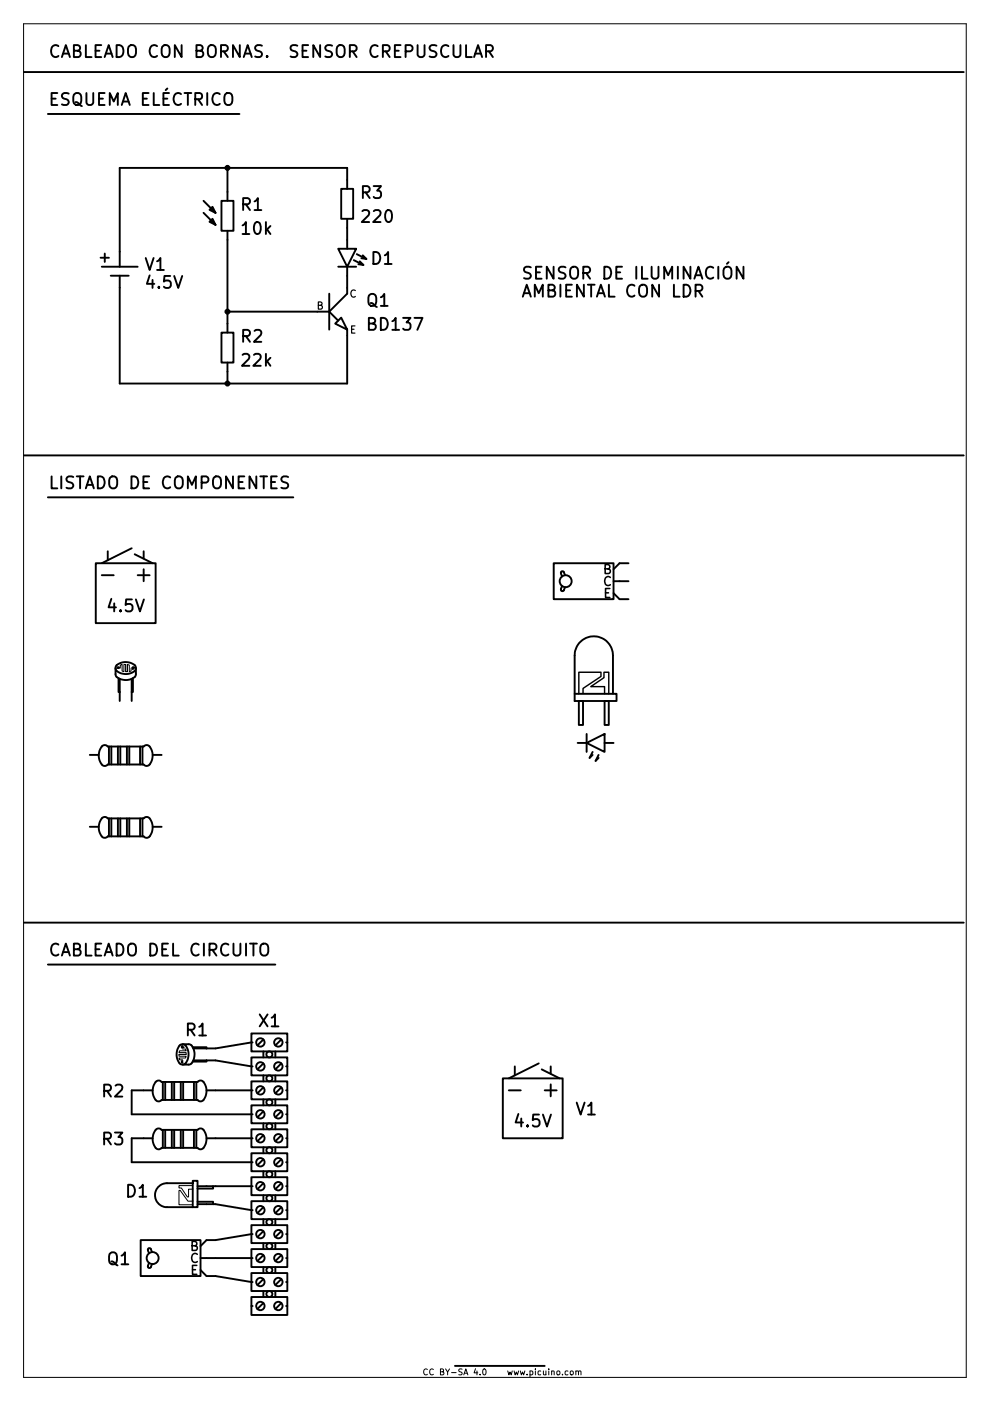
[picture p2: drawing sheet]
<svg xmlns="http://www.w3.org/2000/svg" width="210mm" height="297mm" viewBox="0 0 210 297" stroke-linecap="round" stroke-linejoin="round" font-family="sans-serif">
<path d="M5 5h200v287h-200zM25.5 141.6v-.6l.4-.1v1.4l.4 .1v-1.5h.4v1.5M26.7 140.9v1.5h.4v-1.5l.3 .1v1.4l.4-.1v-.7M38.7 222.4h.7l.1 .4h-1.4l-.1 .4h1.5v.4h-1.5M39.5 223.6h-1.5v.3h1.5l-.1 .4h-1.4l.1 .4h.6M40.9 254.7h-1l-1.7-2.3h-.2v3h2.9M40.9 251.4h-2.9v.5h.5l1.3 1.9h.2v-1.7h.9M90.7 290.4a.58 .58 0 0 0-.8 .5 .58 .58 0 0 0 .7 .6l.1-.1M102.5 290.4l.2-.2a.69 .69 0 0 1 .4 .7 .69 .69 0 0 1-.4 .6l-.3-.5zM122.2 290.8l.5-.1v.8M122.7 290.8l.2-.1h.3l.1 .8" fill="none" stroke="#000" stroke-width=".21"/>
<g fill="none" stroke="#000" stroke-width=".41">
<path d="M5.1 15.3h199.4M100.6 12.1l.8-2.5 .9 2.5M100.8 11.4h1.2M103.1 10.9h1a.68 .68 0 0 0 .5-.7 .68 .68 0 0 0-.5-.6h-1v2.5M103.7 10.9l.9 1.2M10.2 24.2h40.6M48.3 35.6v7M21.3 54.6h1.8M21.6 56.6h7.6M22.2 53.8v1.7M23.5 58.5h3.8M25.4 58.5v22.8h48.3v-10.1"/>
<path d="M43.2 45.1l2.5 2.6M43.2 42.6l2.5 2.5M44.4 47l.7-.6 .6 1.3zM44.4 44.5l.7-.6 .6 1.2zM47 42.6h2.5v6.3h-2.5zM48.3 48.9v21.6M71.8 52.7h3.8l-1.9 3.9zM71.8 56.6h3.8M72.4 40h2.5v6.4h-2.5zM73.7 40v-4.4h-48.3v21M73.7 46.4v6.3M73.7 56.6v4.4"/>
<path d="M75.1 55.2l2 1M75.7 53.9l2 1M76 56l1.1 .2M76.3 55.4l.8 .8M76.7 54.7l1 .2M77 54.1l.7 .8M157.7 56.6v2.5l-1.4-2.5v2.5M47 70.5h2.5v6.4h-2.5zM48.3 76.9v4.4M48.3 66.1h21.5M69.8 66.1l2 1.9M69.8 62.3v7.6"/>
<path d="M71.1 68.6l1.3-1.3 1.3 2.6zM73.7 62.3l-3.9 3.8M147.6 61.7h.9a.68 .68 0 0 0 .5-.7 .68 .68 0 0 0-.5-.6h-.9v2.5M148.2 61.7l.8 1.2M5.1 96.6h199.4M10.2 105.4h52M20.3 119.4h12.7v12.7h-12.7zM22.9 116.9v1.9M27.9 116.2l-6.3 3.2M28.6 117.5l3.8 1.9M30.5 116.9v1.5M61.1 101.1l-.9-.1a.61 .61 0 0 0-.5 .6 .61 .61 0 0 0 .5 .6 .92 .92 0 0 1 .9 .6 .63 .63 0 0 1-.4 .7l-1-.1"/>
<path d="M117.5 119.4h12.7v7.6h-12.7zM133.3 119.4h-1.9l-1.2 1.3M21.6 122h2.5M29.2 122h2.5M30.5 120.7v2.5M119.3 124.2l-.3 .8 .2 .3 .4-.1 .3-.7M119.9 122l-.3-.8-.4-.1-.2 .4 .3 .7M130.2 125.8l1.2 1.2h1.9M130.2 123.2h3.1M21.6 158.3a.81 .81 0 0 1 1.3 0h7.6a.81 .81 0 0 1 1.2 0 2.73 2.73 0 0 1-.5 4.1l-.4-.1-.3-.2h-7.6a.81 .81 0 0 1-1.3 0 3.2 3.2 0 0 1 0-3.8zM23.1 158.3v3.8M23.6 158.3v3.8"/>
<path d="M24.5 141.6v1.5a2.77 2.77 0 0 0 4.1 .4l.2-.4v-1.5M24.8 141a2.91 2.91 0 0 1 4 .3v.6a2.78 2.78 0 0 1-4.1 .2 .91 .91 0 0 1 .1-1.1zM24.9 141.6l.1-.1 .3 .1M25 158.3v3.8M25.1 143.8v2.9h.3M25.4 143.9v4.7M25.5 158.3v3.8M26.9 158.3v3.8M27.4 158.3v3.8M27.9 143.9v4.7M28.1 141.6l.1-.1 .2 .1M28.2 143.8v2.9h-.3"/>
<path d="M28.2 141.8v.1M29.7 158.3v3.8M30.2 158.3v3.8M121.9 147.1h8.9v1.5h-8.9v-9.6a4.1 4.1 0 0 1 4.1-4.1 4.1 4.1 0 0 1 4 4.1v8.1M122.6 157.5h1.9M122.8 148.6h.9v5.1h-.9zM124.5 157.5l3.8-1.9v3.8zM124.5 155.6v3.8M125.7 159.4l-.6 1.3 .6-.6M128.3 148.6h.9v5.1h-.9zM128.3 157.5h1.9M19 160.1h2"/>
<path d="M19 175.3h2M21.6 173.5a.81 .81 0 0 1 1.3 0h7.6a.81 .81 0 0 1 1.2 0 2.73 2.73 0 0 1-.5 4.1h-.4l-.3-.3h-7.6a.81 .81 0 0 1-1.3 0 3.2 3.2 0 0 1 0-3.8zM23.1 173.5v3.8M23.6 173.5v3.8M25 173.5v3.8M25.5 173.5v3.8M26.9 173.5v3.8M27.4 173.5v3.8M29.7 173.5v3.8M30.2 173.5v3.8M32.4 160.1h1.9M32.4 175.3h1.9"/>
<path d="M127 160.1l-.6 1.2 .6-.6M5.1 195.6h199.4M10.2 204.5h48.2M53.3 219.1h7.7v3.8h-7.7zM55.3 200.4a.86 .86 0 0 1 1-.3 .86 .86 0 0 1 .6 .8v.8a.85 .85 0 0 1-.4 .8 .85 .85 0 0 1-.9 0 1.99 1.99 0 0 1-.3-2.1zM32.4 231.2h-4.5v5.1h25.7M33 229.4a.81 .81 0 0 1 1.3 0h7.6a.81 .81 0 0 1 1.3 0 2.73 2.73 0 0 1-.5 4.1h-.5l-.3-.3h-7.6a.81 .81 0 0 1-1.3 0 3.2 3.2 0 0 1 0-3.8zM33 239.6a.81 .81 0 0 1 1.3 0h7.6a.81 .81 0 0 1 1.3 0 2.73 2.73 0 0 1-.5 4.1l-.5-.1-.3-.2h-7.6a.81 .81 0 0 1-1.3 0 3.2 3.2 0 0 1 0-3.8zM34.5 229.4v3.8M34.5 239.6v3.8M35.1 229.4v3.8M35.1 239.6v3.8"/>
<path d="M36.4 229.4v3.8M36.4 239.6v3.8M37 229.4v3.8M37 239.6v3.8M38.1 221.7a.92 .92 0 0 1 1.3 0 2.91 2.91 0 0 1-.4 4h-.5a2.76 2.76 0 0 1-.4-4zM38.4 229.4v3.8M38.4 239.6v3.8M38.7 225l-.1 .1 .1 .2M38.7 221.4h1.6a2.76 2.76 0 0 1 0 4.3h-1.6M38.7 221.8l-.1 .1 .1 .2M38.9 229.4v3.8M38.9 239.6v3.8"/>
<path d="M38.9 222h.1M40.9 222h2.9v.3M41 224.8h4.7l7.9 1.3M41.1 229.4v3.8M41.1 239.6v3.8M41.7 229.4v3.8M41.7 239.6v3.8M43.8 224.8v.3h-2.9M43.8 231.2h9.8M53.3 239.4h7.7v3.8h-7.7zM53.3 234.4h7.7v3.8h-7.7zM53.3 229.3h7.7v3.8h-7.7z"/>
<path d="M53.3 224.2h7.7v3.8h-7.7zM53.6 221l-7.9 1.3h-4.7M55.9 235.6l-1.3 1.3M55.9 230.5l-1.3 1.3M55.9 225.5l-1.3 1.2M55.9 220.4l-1.3 1.3M55.9 222.9v1.3M55.9 228v1.3M55.9 233.1v1.3M55.9 238.2v1.2M58.4 222.9v1.3M58.4 228v1.3"/>
<path d="M58.4 233.1v1.3M58.4 238.2v1.2M59.7 235.6l-1.3 1.3M59.7 230.5l-1.3 1.3M59.7 225.5l-1.3 1.2M59.7 220.4l-1.3 1.3M60.7 236.3h.3M60.7 231.2h.3M60.7 226.1h.3M60.7 221h.3M106.7 228.6h12.7v12.7h-12.7zM107.9 231.2h2.6"/>
<path d="M109.2 226.1v1.9M114.3 225.5l-6.4 3.1M114.9 226.7l3.8 1.9M115.6 231.2h2.5M116.8 226.1v1.5M116.8 229.9v2.5M32.4 241.3h-4.5v5.1h25.7M40.9 250.9h-5.5a2.54 2.54 0 0 0-2.5 2.5 2.54 2.54 0 0 0 2.5 2.5h5.5M40.9 250.4h1v5.5h-1zM41.9 254.8h3.3v.5M41.9 255.3h3.8l7.9 1.3M41.9 251.5h11.7"/>
<path d="M43.8 241.3h9.8M45.2 251.5v.5h-3.3M53.3 259.8h7.7v3.8h-7.7zM53.3 254.7h7.7v3.8h-7.7zM53.3 249.6h7.7v3.8h-7.7zM53.3 244.5h7.7v3.8h-7.7zM55.9 255.9l-1.3 1.3M55.9 250.9l-1.3 1.2M55.9 245.8l-1.3 1.3M55.9 240.7l-1.3 1.3M55.9 243.2v1.3M55.9 248.3v1.3"/>
<path d="M55.9 253.4v1.3M55.9 258.5v1.3M58.4 243.2v1.3M58.4 248.3v1.3M58.4 253.4v1.3M58.4 258.5v1.3M59.7 255.9l-1.3 1.3M59.7 250.9l-1.3 1.2M59.7 245.8l-1.3 1.3M59.7 240.7l-1.3 1.3M60.7 256.6h.3M60.7 251.5h.3"/>
<path d="M60.7 246.4h.3M60.7 241.3h.3M29.8 262.9h12.7v7.6h-12.7zM31.4 265.1l.2 .6M31.4 265.1l.1-.4h.4l.4 .8M31.6 267.8l-.2 .6M32.3 268l-.3 .7-.2 .1h-.3l-.1-.4M42.5 269.3l1.3 1.2h1.9l7.9 1.3M42.5 266.7h11.1M53.3 275h7.7v3.8h-7.7zM53.3 269.9h7.7v3.8h-7.7zM53.3 264.8h7.7v3.8h-7.7z"/>
<path d="M53.3 276.9h.3M53.6 261.7l-7.9 1.2h-1.9l-1.3 1.3M55.9 276.3l-1.3 1.2M55.9 271.2l-1.3 1.3M55.9 266.1l-1.3 1.3M55.9 261l-1.3 1.3M55.9 263.6v1.2M55.9 268.6v1.3M55.9 273.7v1.3M58.4 263.6v1.2M58.4 268.6v1.3M58.4 273.7v1.3"/>
<path d="M59.7 276.3l-1.3 1.2M59.7 271.2l-1.3 1.3M59.7 266.1l-1.3 1.3M59.7 261l-1.3 1.3M60.7 276.9h.3M60.7 271.8h.3M60.7 266.7h.3M60.7 261.7h.3M96.5 289.6h19.1"/>
<circle cx="120" cy="123.2" r="1.27"/>
<circle cx="55.2" cy="226.1" r=".89"/>
<circle cx="55.2" cy="231.2" r=".89"/>
<circle cx="55.2" cy="221" r=".89"/>
<circle cx="55.2" cy="236.3" r=".89"/>
<circle cx="57.1" cy="233.7" r=".63"/>
<circle cx="57.1" cy="238.8" r=".63"/>
<circle cx="57.1" cy="223.6" r=".63"/>
<circle cx="57.1" cy="228.6" r=".63"/>
<circle cx="59.1" cy="236.3" r=".89"/>
<circle cx="59.1" cy="221" r=".89"/>
<circle cx="59.1" cy="226.1" r=".89"/>
<circle cx="59.1" cy="231.2" r=".89"/>
<circle cx="55.2" cy="256.6" r=".89"/>
<circle cx="55.2" cy="241.3" r=".89"/>
<circle cx="55.2" cy="251.5" r=".89"/>
<circle cx="55.2" cy="246.4" r=".89"/>
<circle cx="57.1" cy="249" r=".63"/>
<circle cx="57.1" cy="243.9" r=".63"/>
<circle cx="57.1" cy="259.1" r=".63"/>
<circle cx="57.1" cy="254" r=".63"/>
<circle cx="59.1" cy="256.6" r=".89"/>
<circle cx="59.1" cy="246.4" r=".89"/>
<circle cx="59.1" cy="241.3" r=".89"/>
<circle cx="59.1" cy="251.5" r=".89"/>
<circle cx="32.4" cy="266.7" r="1.27"/>
<circle cx="55.2" cy="266.7" r=".89"/>
<circle cx="55.2" cy="261.7" r=".89"/>
<circle cx="55.2" cy="271.8" r=".89"/>
<circle cx="55.2" cy="276.9" r=".89"/>
<circle cx="57.1" cy="264.2" r=".63"/>
<circle cx="57.1" cy="269.3" r=".63"/>
<circle cx="57.1" cy="274.4" r=".63"/>
<circle cx="59.1" cy="266.7" r=".89"/>
<circle cx="59.1" cy="261.7" r=".89"/>
<circle cx="59.1" cy="271.8" r=".89"/>
<circle cx="59.1" cy="276.9" r=".89"/>
</g>
<path d="M122.8 147.1v-4.6h4.7v.9l-3.8 2.6v1.1M128.3 147.1v-1.5h-3l2.8-1.9v-1.2h1.1v4.6" fill="none" stroke="#000" stroke-width=".3"/>
<g fill="#000" stroke="#000" stroke-width=".25">
<circle cx="48.3" cy="35.6" r=".51"/>
<circle cx="48.3" cy="66.1" r=".51"/>
<circle cx="48.3" cy="81.3" r=".51"/>
</g>
<g font-size="3.5">
<text x="10.2" y="12.2">CABLEADO CON BORNAS. SENSOR CREPUSCULAR</text>
<text x="10.2" y="22.4">ESQUEMA ELÉCTRICO</text>
<text x="51.2" y="44.7">R1</text>
<text x="76.6" y="42.1">R3</text>
<text x="77.1" y="47.2">220</text>
<text x="51.5" y="49.7">10k</text>
<text x="30.8" y="57.4">V1</text>
<text x="78.8" y="56.1">D1</text>
<text x="110.5" y="59.2">SENSOR DE ILUMINACIÓN</text>
<text x="31.2" y="61.2">4.5V</text>
<text x="77.9" y="65">Q1</text>
<text x="110.5" y="63">AMBIENTAL CON LDR</text>
<text x="78.4" y="70.1">BD137</text>
<text x="51.2" y="72.6">R2</text>
<text x="51.5" y="77.7">22k</text>
<text x="10.2" y="103.7">LISTADO DE COMPONENTES</text>
<text x="23" y="129.8">4.5V</text>
<text x="10.2" y="202.7">CABLEADO DEL CIRCUITO</text>
<text x="39.5" y="219.7">R1</text>
<text x="55" y="217.7">X1</text>
<text x="21.7" y="232.6">R2</text>
<text x="109.4" y="239">4.5V</text>
<text x="122.3" y="236.4">V1</text>
<text x="21.7" y="242.8">R3</text>
<text x="26.8" y="253.9">D1</text>
<text x="22.8" y="268.2">Q1</text>
</g>
<g font-size="2.7">
<text x="128" y="121.7">B</text>
<text x="128" y="124.2">C</text>
<text x="128" y="126.8">E</text>
<text x="40.3" y="265.2">B</text>
<text x="40.3" y="267.8">C</text>
<text x="40.4" y="270.3">E</text>
</g>
<g font-size="2.1">
<text x="67.2" y="65.6">B</text>
<text x="74.2" y="63.1">C</text>
<text x="74.2" y="70.7">E</text>
</g>
<g font-size="1.8">
<text x="90.8" y="291.6">CC BY-SA 4.0</text>
<text x="108.1" y="291.6">www.picuino.com</text>
</g>
</svg>
